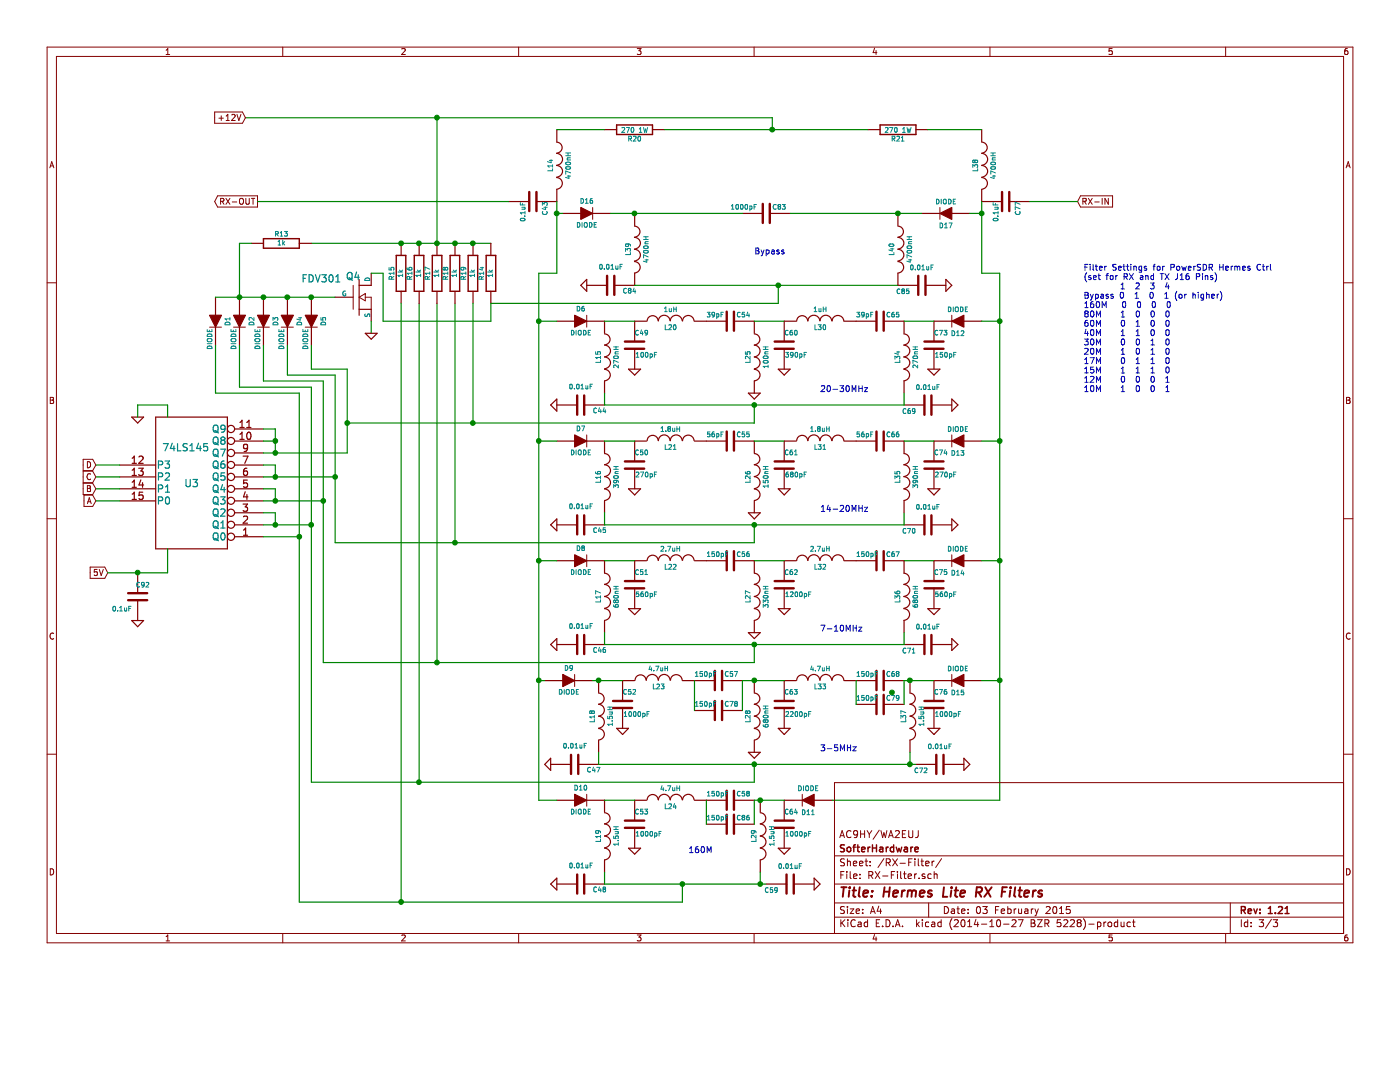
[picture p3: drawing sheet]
EESchema Schematic File Version 2
LIBS:power
LIBS:device
LIBS:transistors
LIBS:conn
LIBS:linear
LIBS:regul
LIBS:74xx
LIBS:cmos4000
LIBS:adc-dac
LIBS:memory
LIBS:xilinx
LIBS:special
LIBS:microcontrollers
LIBS:dsp
LIBS:microchip
LIBS:analog_switches
LIBS:motorola
LIBS:texas
LIBS:intel
LIBS:audio
LIBS:interface
LIBS:digital-audio
LIBS:philips
LIBS:display
LIBS:cypress
LIBS:siliconi
LIBS:opto
LIBS:atmel
LIBS:contrib
LIBS:valves
LIBS:hermeslite
LIBS:new-10W-pa-cache
EELAYER 25 0
EELAYER END
$Descr A4 11693 8268
encoding utf-8
Sheet 3 3
Title "Hermes Lite RX Filters"
Date "03 February 2015"
Rev "1.21"
Comp "SofterHardware"
Comment1 "AC9HY/WA2EUJ"
Comment2 ""
Comment3 ""
Comment4 ""
$EndDescr
Text GLabel 9000 1300 2    50   Input ~ 0
RX-IN
Text GLabel 2150 1300 0    50   Output ~ 0
RX-OUT
$Comp
L C C43
U 1 1
P 4450 1300
F 0 "C43" H 4450 1400 40  0000 L CNN
F 1 "0.1uF" H 4456 1215 40  0000 L CNN
F 2 "HERMESLITE:C_0805" H 4488 1150 30  0001 C CNN
F 3 "" H 4450 1300 60  0000 C CNN
	1    4450 1300
	0    1    1    0   
$EndComp
$Comp
L C C77
U 1 1
P 8400 1300
F 0 "C77" H 8400 1400 40  0000 L CNN
F 1 "0.1uF" H 8406 1215 40  0000 L CNN
F 2 "HERMESLITE:C_0805" H 8438 1150 30  0001 C CNN
F 3 "" H 8400 1300 60  0000 C CNN
	1    8400 1300
	0    1    1    0   
$EndComp
Wire Wire Line
	2150 1300 4250 1300
$Comp
L INDUCTOR L14
U 1 1
P 4650 1000
F 0 "L14" V 4600 1000 40  0000 C CNN
F 1 "4700nH" V 4750 1000 40  0000 C CNN
F 2 "HERMESLITE:Choke_SMD_1206_Standard" H 4650 1000 60  0001 C CNN
F 3 "" H 4650 1000 60  0000 C CNN
	1    4650 1000
	1    0    0    -1  
$EndComp
$Comp
L INDUCTOR L38
U 1 1
P 8200 1000
F 0 "L38" V 8150 1000 40  0000 C CNN
F 1 "4700nH" V 8300 1000 40  0000 C CNN
F 2 "HERMESLITE:Choke_SMD_1206_Standard" H 8200 1000 60  0001 C CNN
F 3 "" H 8200 1000 60  0000 C CNN
	1    8200 1000
	1    0    0    -1  
$EndComp
$Comp
L R R20
U 1 1
P 5300 700
F 0 "R20" V 5380 700 40  0000 C CNN
F 1 "270 1W" V 5307 701 40  0000 C CNN
F 2 "Resistors_ThroughHole:Resistor_Vertical_RM5mm" V 5230 700 30  0001 C CNN
F 3 "" H 5300 700 30  0000 C CNN
	1    5300 700 
	0    1    1    0   
$EndComp
$Comp
L R R21
U 1 1
P 7500 700
F 0 "R21" V 7580 700 40  0000 C CNN
F 1 "270 1W" V 7507 701 40  0000 C CNN
F 2 "Resistors_ThroughHole:Resistor_Vertical_RM5mm" V 7430 700 30  0001 C CNN
F 3 "" H 7500 700 30  0000 C CNN
	1    7500 700 
	0    1    1    0   
$EndComp
Wire Wire Line
	7750 700  8200 700 
Wire Wire Line
	5550 700  7250 700 
Wire Wire Line
	4650 700  5050 700 
Wire Wire Line
	6450 600  6450 700 
Wire Wire Line
	2050 600  6450 600 
Connection ~ 6450 700 
Text GLabel 2050 600  0    50   Input ~ 0
+12V
Wire Wire Line
	8600 1300 9000 1300
$Comp
L C C49
U 1 1
P 5300 2500
F 0 "C49" H 5300 2600 40  0000 L CNN
F 1 "100pF" H 5306 2415 40  0000 L CNN
F 2 "HERMESLITE:C_0805" H 5338 2350 30  0001 C CNN
F 3 "" H 5300 2500 60  0000 C CNN
	1    5300 2500
	1    0    0    -1  
$EndComp
$Comp
L C C54
U 1 1
P 6100 2300
F 0 "C54" V 6050 2350 40  0000 L CNN
F 1 "39pF" V 6050 2100 40  0000 L CNN
F 2 "HERMESLITE:C_0805" H 6138 2150 30  0001 C CNN
F 3 "" H 6100 2300 60  0000 C CNN
	1    6100 2300
	0    1    1    0   
$EndComp
$Comp
L C C60
U 1 1
P 6550 2500
F 0 "C60" H 6550 2600 40  0000 L CNN
F 1 "390pF" H 6556 2415 40  0000 L CNN
F 2 "HERMESLITE:C_0805" H 6588 2350 30  0001 C CNN
F 3 "" H 6550 2500 60  0000 C CNN
	1    6550 2500
	1    0    0    -1  
$EndComp
$Comp
L C C65
U 1 1
P 7350 2300
F 0 "C65" V 7300 2350 40  0000 L CNN
F 1 "39pF" V 7300 2100 40  0000 L CNN
F 2 "HERMESLITE:C_0805" H 7388 2150 30  0001 C CNN
F 3 "" H 7350 2300 60  0000 C CNN
	1    7350 2300
	0    1    1    0   
$EndComp
$Comp
L C C73
U 1 1
P 7800 2500
F 0 "C73" H 7800 2600 40  0000 L CNN
F 1 "150pF" H 7806 2415 40  0000 L CNN
F 2 "HERMESLITE:C_0805" H 7838 2350 30  0001 C CNN
F 3 "" H 7800 2500 60  0000 C CNN
	1    7800 2500
	1    0    0    -1  
$EndComp
$Comp
L INDUCTOR L15
U 1 1
P 5050 2600
F 0 "L15" V 5000 2600 40  0000 C CNN
F 1 "270nH" V 5150 2600 40  0000 C CNN
F 2 "HERMESLITE:Choke_SMD_1206_Standard" H 5050 2600 60  0001 C CNN
F 3 "" H 5050 2600 60  0000 C CNN
	1    5050 2600
	1    0    0    -1  
$EndComp
$Comp
L INDUCTOR L25
U 1 1
P 6300 2600
F 0 "L25" V 6250 2600 40  0000 C CNN
F 1 "100nH" V 6400 2600 40  0000 C CNN
F 2 "HERMESLITE:Choke_SMD_1206_Standard" H 6300 2600 60  0001 C CNN
F 3 "" H 6300 2600 60  0000 C CNN
	1    6300 2600
	1    0    0    -1  
$EndComp
$Comp
L INDUCTOR L20
U 1 1
P 5600 2300
F 0 "L20" V 5550 2300 40  0000 C CNN
F 1 "1uH" V 5700 2300 40  0000 C CNN
F 2 "HERMESLITE:Choke_SMD_1206_Standard" H 5600 2300 60  0001 C CNN
F 3 "" H 5600 2300 60  0000 C CNN
	1    5600 2300
	0    -1   -1   0   
$EndComp
$Comp
L INDUCTOR L30
U 1 1
P 6850 2300
F 0 "L30" V 6800 2300 40  0000 C CNN
F 1 "1uH" V 6950 2300 40  0000 C CNN
F 2 "HERMESLITE:Choke_SMD_1206_Standard" H 6850 2300 60  0001 C CNN
F 3 "" H 6850 2300 60  0000 C CNN
	1    6850 2300
	0    -1   -1   0   
$EndComp
$Comp
L INDUCTOR L34
U 1 1
P 7550 2600
F 0 "L34" V 7500 2600 40  0000 C CNN
F 1 "270nH" V 7650 2600 40  0000 C CNN
F 2 "HERMESLITE:Choke_SMD_1206_Standard" H 7550 2600 60  0001 C CNN
F 3 "" H 7550 2600 60  0000 C CNN
	1    7550 2600
	1    0    0    -1  
$EndComp
$Comp
L DIODE D6
U 1 1
P 4850 2300
F 0 "D6" H 4850 2400 40  0000 C CNN
F 1 "DIODE" H 4850 2200 40  0000 C CNN
F 2 "Diodes_SMD:Diode-SMA_Standard" H 4850 2300 60  0001 C CNN
F 3 "" H 4850 2300 60  0000 C CNN
	1    4850 2300
	1    0    0    -1  
$EndComp
$Comp
L DIODE D12
U 1 1
P 8000 2300
F 0 "D12" H 8000 2400 40  0000 C CNN
F 1 "DIODE" H 8000 2200 40  0000 C CNN
F 2 "Diodes_SMD:Diode-SMA_Standard" H 8000 2300 60  0001 C CNN
F 3 "" H 8000 2300 60  0000 C CNN
	1    8000 2300
	-1   0    0    1   
$EndComp
$Comp
L GND #PWR048
U 1 1
P 7800 2700
F 0 "#PWR048" H 7800 2700 30  0001 C CNN
F 1 "GND" H 7800 2630 30  0001 C CNN
F 2 "" H 7800 2700 50  0000 C CNN
F 3 "" H 7800 2700 50  0000 C CNN
	1    7800 2700
	1    0    0    -1  
$EndComp
$Comp
L GND #PWR049
U 1 1
P 6550 2700
F 0 "#PWR049" H 6550 2700 30  0001 C CNN
F 1 "GND" H 6550 2630 30  0001 C CNN
F 2 "" H 6550 2700 50  0000 C CNN
F 3 "" H 6550 2700 50  0000 C CNN
	1    6550 2700
	1    0    0    -1  
$EndComp
$Comp
L GND #PWR050
U 1 1
P 6300 2900
F 0 "#PWR050" H 6300 2900 30  0001 C CNN
F 1 "GND" H 6300 2830 30  0001 C CNN
F 2 "" H 6300 2900 50  0000 C CNN
F 3 "" H 6300 2900 50  0000 C CNN
	1    6300 2900
	1    0    0    -1  
$EndComp
$Comp
L GND #PWR051
U 1 1
P 5300 2700
F 0 "#PWR051" H 5300 2700 30  0001 C CNN
F 1 "GND" H 5300 2630 30  0001 C CNN
F 2 "" H 5300 2700 50  0000 C CNN
F 3 "" H 5300 2700 50  0000 C CNN
	1    5300 2700
	1    0    0    -1  
$EndComp
Wire Wire Line
	6300 2300 6550 2300
$Comp
L C C44
U 1 1
P 4850 3000
F 0 "C44" V 4900 3100 40  0000 L CNN
F 1 "0.01uF" V 4700 2900 40  0000 L CNN
F 2 "HERMESLITE:C_0805" H 4888 2850 30  0001 C CNN
F 3 "" H 4850 3000 60  0000 C CNN
	1    4850 3000
	0    1    1    0   
$EndComp
$Comp
L C C69
U 1 1
P 7750 3000
F 0 "C69" V 7700 3100 40  0000 L CNN
F 1 "0.01uF" V 7900 2900 40  0000 L CNN
F 2 "HERMESLITE:C_0805" H 7788 2850 30  0001 C CNN
F 3 "" H 7750 3000 60  0000 C CNN
	1    7750 3000
	0    -1   -1   0   
$EndComp
$Comp
L GND #PWR052
U 1 1
P 4650 3000
F 0 "#PWR052" H 4650 3000 30  0001 C CNN
F 1 "GND" H 4650 2930 30  0001 C CNN
F 2 "" H 4650 3000 50  0000 C CNN
F 3 "" H 4650 3000 50  0000 C CNN
	1    4650 3000
	0    1    1    0   
$EndComp
$Comp
L GND #PWR053
U 1 1
P 7950 3000
F 0 "#PWR053" H 7950 3000 30  0001 C CNN
F 1 "GND" H 7950 2930 30  0001 C CNN
F 2 "" H 7950 3000 50  0000 C CNN
F 3 "" H 7950 3000 50  0000 C CNN
	1    7950 3000
	0    -1   -1   0   
$EndComp
Text Notes 6850 2900 0    50   ~ 0
20-30MHz
Wire Wire Line
	7550 3000 7550 2900
Wire Wire Line
	5050 3000 7550 3000
Wire Wire Line
	5050 3000 5050 2900
Wire Wire Line
	5050 2300 5300 2300
Wire Wire Line
	7550 2300 7800 2300
$Comp
L C C51
U 1 1
P 5300 4500
F 0 "C51" H 5300 4600 40  0000 L CNN
F 1 "560pF" H 5306 4415 40  0000 L CNN
F 2 "HERMESLITE:C_0805" H 5338 4350 30  0001 C CNN
F 3 "" H 5300 4500 60  0000 C CNN
	1    5300 4500
	1    0    0    -1  
$EndComp
$Comp
L C C56
U 1 1
P 6100 4300
F 0 "C56" V 6050 4350 40  0000 L CNN
F 1 "150pF" V 6050 4100 40  0000 L CNN
F 2 "HERMESLITE:C_0805" H 6138 4150 30  0001 C CNN
F 3 "" H 6100 4300 60  0000 C CNN
	1    6100 4300
	0    1    1    0   
$EndComp
$Comp
L C C62
U 1 1
P 6550 4500
F 0 "C62" H 6550 4600 40  0000 L CNN
F 1 "1200pF" H 6556 4415 40  0000 L CNN
F 2 "HERMESLITE:C_0805" H 6588 4350 30  0001 C CNN
F 3 "" H 6550 4500 60  0000 C CNN
	1    6550 4500
	1    0    0    -1  
$EndComp
$Comp
L C C67
U 1 1
P 7350 4300
F 0 "C67" V 7300 4350 40  0000 L CNN
F 1 "150pF" V 7300 4100 40  0000 L CNN
F 2 "HERMESLITE:C_0805" H 7388 4150 30  0001 C CNN
F 3 "" H 7350 4300 60  0000 C CNN
	1    7350 4300
	0    1    1    0   
$EndComp
$Comp
L C C75
U 1 1
P 7800 4500
F 0 "C75" H 7800 4600 40  0000 L CNN
F 1 "560pF" H 7806 4415 40  0000 L CNN
F 2 "HERMESLITE:C_0805" H 7838 4350 30  0001 C CNN
F 3 "" H 7800 4500 60  0000 C CNN
	1    7800 4500
	1    0    0    -1  
$EndComp
$Comp
L INDUCTOR L17
U 1 1
P 5050 4600
F 0 "L17" V 5000 4600 40  0000 C CNN
F 1 "680nH" V 5150 4600 40  0000 C CNN
F 2 "HERMESLITE:Choke_SMD_1206_Standard" H 5050 4600 60  0001 C CNN
F 3 "" H 5050 4600 60  0000 C CNN
	1    5050 4600
	1    0    0    -1  
$EndComp
$Comp
L INDUCTOR L27
U 1 1
P 6300 4600
F 0 "L27" V 6250 4600 40  0000 C CNN
F 1 "330nH" V 6400 4600 40  0000 C CNN
F 2 "HERMESLITE:Choke_SMD_1206_Standard" H 6300 4600 60  0001 C CNN
F 3 "" H 6300 4600 60  0000 C CNN
	1    6300 4600
	1    0    0    -1  
$EndComp
$Comp
L INDUCTOR L22
U 1 1
P 5600 4300
F 0 "L22" V 5550 4300 40  0000 C CNN
F 1 "2.7uH" V 5700 4300 40  0000 C CNN
F 2 "HERMESLITE:Choke_SMD_1206_Standard" H 5600 4300 60  0001 C CNN
F 3 "" H 5600 4300 60  0000 C CNN
	1    5600 4300
	0    -1   -1   0   
$EndComp
$Comp
L INDUCTOR L32
U 1 1
P 6850 4300
F 0 "L32" V 6800 4300 40  0000 C CNN
F 1 "2.7uH" V 6950 4300 40  0000 C CNN
F 2 "HERMESLITE:Choke_SMD_1206_Standard" H 6850 4300 60  0001 C CNN
F 3 "" H 6850 4300 60  0000 C CNN
	1    6850 4300
	0    -1   -1   0   
$EndComp
$Comp
L INDUCTOR L36
U 1 1
P 7550 4600
F 0 "L36" V 7500 4600 40  0000 C CNN
F 1 "680nH" V 7650 4600 40  0000 C CNN
F 2 "HERMESLITE:Choke_SMD_1206_Standard" H 7550 4600 60  0001 C CNN
F 3 "" H 7550 4600 60  0000 C CNN
	1    7550 4600
	1    0    0    -1  
$EndComp
$Comp
L DIODE D8
U 1 1
P 4850 4300
F 0 "D8" H 4850 4400 40  0000 C CNN
F 1 "DIODE" H 4850 4200 40  0000 C CNN
F 2 "Diodes_SMD:Diode-SMA_Standard" H 4850 4300 60  0001 C CNN
F 3 "" H 4850 4300 60  0000 C CNN
	1    4850 4300
	1    0    0    -1  
$EndComp
$Comp
L DIODE D14
U 1 1
P 8000 4300
F 0 "D14" H 8000 4400 40  0000 C CNN
F 1 "DIODE" H 8000 4200 40  0000 C CNN
F 2 "Diodes_SMD:Diode-SMA_Standard" H 8000 4300 60  0001 C CNN
F 3 "" H 8000 4300 60  0000 C CNN
	1    8000 4300
	-1   0    0    1   
$EndComp
$Comp
L GND #PWR054
U 1 1
P 7800 4700
F 0 "#PWR054" H 7800 4700 30  0001 C CNN
F 1 "GND" H 7800 4630 30  0001 C CNN
F 2 "" H 7800 4700 50  0000 C CNN
F 3 "" H 7800 4700 50  0000 C CNN
	1    7800 4700
	1    0    0    -1  
$EndComp
$Comp
L GND #PWR055
U 1 1
P 6550 4700
F 0 "#PWR055" H 6550 4700 30  0001 C CNN
F 1 "GND" H 6550 4630 30  0001 C CNN
F 2 "" H 6550 4700 50  0000 C CNN
F 3 "" H 6550 4700 50  0000 C CNN
	1    6550 4700
	1    0    0    -1  
$EndComp
$Comp
L GND #PWR056
U 1 1
P 6300 4900
F 0 "#PWR056" H 6300 4900 30  0001 C CNN
F 1 "GND" H 6300 4830 30  0001 C CNN
F 2 "" H 6300 4900 50  0000 C CNN
F 3 "" H 6300 4900 50  0000 C CNN
	1    6300 4900
	1    0    0    -1  
$EndComp
$Comp
L GND #PWR057
U 1 1
P 5300 4700
F 0 "#PWR057" H 5300 4700 30  0001 C CNN
F 1 "GND" H 5300 4630 30  0001 C CNN
F 2 "" H 5300 4700 50  0000 C CNN
F 3 "" H 5300 4700 50  0000 C CNN
	1    5300 4700
	1    0    0    -1  
$EndComp
Wire Wire Line
	6300 4300 6550 4300
$Comp
L C C46
U 1 1
P 4850 5000
F 0 "C46" V 4900 5100 40  0000 L CNN
F 1 "0.01uF" V 4700 4900 40  0000 L CNN
F 2 "HERMESLITE:C_0805" H 4888 4850 30  0001 C CNN
F 3 "" H 4850 5000 60  0000 C CNN
	1    4850 5000
	0    1    1    0   
$EndComp
$Comp
L C C71
U 1 1
P 7750 5000
F 0 "C71" V 7700 5100 40  0000 L CNN
F 1 "0.01uF" V 7900 4900 40  0000 L CNN
F 2 "HERMESLITE:C_0805" H 7788 4850 30  0001 C CNN
F 3 "" H 7750 5000 60  0000 C CNN
	1    7750 5000
	0    -1   -1   0   
$EndComp
$Comp
L GND #PWR058
U 1 1
P 4650 5000
F 0 "#PWR058" H 4650 5000 30  0001 C CNN
F 1 "GND" H 4650 4930 30  0001 C CNN
F 2 "" H 4650 5000 50  0000 C CNN
F 3 "" H 4650 5000 50  0000 C CNN
	1    4650 5000
	0    1    1    0   
$EndComp
$Comp
L GND #PWR059
U 1 1
P 7950 5000
F 0 "#PWR059" H 7950 5000 30  0001 C CNN
F 1 "GND" H 7950 4930 30  0001 C CNN
F 2 "" H 7950 5000 50  0000 C CNN
F 3 "" H 7950 5000 50  0000 C CNN
	1    7950 5000
	0    -1   -1   0   
$EndComp
Text Notes 6850 4900 0    50   ~ 0
7-10MHz
Wire Wire Line
	7550 5000 7550 4900
Wire Wire Line
	5050 5000 7550 5000
Wire Wire Line
	5050 5000 5050 4900
Wire Wire Line
	5050 4300 5300 4300
Wire Wire Line
	7550 4300 7800 4300
$Comp
L C C50
U 1 1
P 5300 3500
F 0 "C50" H 5300 3600 40  0000 L CNN
F 1 "270pF" H 5306 3415 40  0000 L CNN
F 2 "HERMESLITE:C_0805" H 5338 3350 30  0001 C CNN
F 3 "" H 5300 3500 60  0000 C CNN
	1    5300 3500
	1    0    0    -1  
$EndComp
$Comp
L C C55
U 1 1
P 6100 3300
F 0 "C55" V 6050 3350 40  0000 L CNN
F 1 "56pF" V 6050 3100 40  0000 L CNN
F 2 "HERMESLITE:C_0805" H 6138 3150 30  0001 C CNN
F 3 "" H 6100 3300 60  0000 C CNN
	1    6100 3300
	0    1    1    0   
$EndComp
$Comp
L C C61
U 1 1
P 6550 3500
F 0 "C61" H 6550 3600 40  0000 L CNN
F 1 "680pF" H 6556 3415 40  0000 L CNN
F 2 "HERMESLITE:C_0805" H 6588 3350 30  0001 C CNN
F 3 "" H 6550 3500 60  0000 C CNN
	1    6550 3500
	1    0    0    -1  
$EndComp
$Comp
L C C66
U 1 1
P 7350 3300
F 0 "C66" V 7300 3350 40  0000 L CNN
F 1 "56pF" V 7300 3100 40  0000 L CNN
F 2 "HERMESLITE:C_0805" H 7388 3150 30  0001 C CNN
F 3 "" H 7350 3300 60  0000 C CNN
	1    7350 3300
	0    1    1    0   
$EndComp
$Comp
L C C74
U 1 1
P 7800 3500
F 0 "C74" H 7800 3600 40  0000 L CNN
F 1 "270pF" H 7806 3415 40  0000 L CNN
F 2 "HERMESLITE:C_0805" H 7838 3350 30  0001 C CNN
F 3 "" H 7800 3500 60  0000 C CNN
	1    7800 3500
	1    0    0    -1  
$EndComp
$Comp
L INDUCTOR L16
U 1 1
P 5050 3600
F 0 "L16" V 5000 3600 40  0000 C CNN
F 1 "390nH" V 5150 3600 40  0000 C CNN
F 2 "HERMESLITE:Choke_SMD_1206_Standard" H 5050 3600 60  0001 C CNN
F 3 "" H 5050 3600 60  0000 C CNN
	1    5050 3600
	1    0    0    -1  
$EndComp
$Comp
L INDUCTOR L26
U 1 1
P 6300 3600
F 0 "L26" V 6250 3600 40  0000 C CNN
F 1 "150nH" V 6400 3600 40  0000 C CNN
F 2 "HERMESLITE:Choke_SMD_1206_Standard" H 6300 3600 60  0001 C CNN
F 3 "" H 6300 3600 60  0000 C CNN
	1    6300 3600
	1    0    0    -1  
$EndComp
$Comp
L INDUCTOR L21
U 1 1
P 5600 3300
F 0 "L21" V 5550 3300 40  0000 C CNN
F 1 "1.8uH" V 5700 3300 40  0000 C CNN
F 2 "HERMESLITE:Choke_SMD_1206_Standard" H 5600 3300 60  0001 C CNN
F 3 "" H 5600 3300 60  0000 C CNN
	1    5600 3300
	0    -1   -1   0   
$EndComp
$Comp
L INDUCTOR L31
U 1 1
P 6850 3300
F 0 "L31" V 6800 3300 40  0000 C CNN
F 1 "1.8uH" V 6950 3300 40  0000 C CNN
F 2 "HERMESLITE:Choke_SMD_1206_Standard" H 6850 3300 60  0001 C CNN
F 3 "" H 6850 3300 60  0000 C CNN
	1    6850 3300
	0    -1   -1   0   
$EndComp
$Comp
L INDUCTOR L35
U 1 1
P 7550 3600
F 0 "L35" V 7500 3600 40  0000 C CNN
F 1 "390nH" V 7650 3600 40  0000 C CNN
F 2 "HERMESLITE:Choke_SMD_1206_Standard" H 7550 3600 60  0001 C CNN
F 3 "" H 7550 3600 60  0000 C CNN
	1    7550 3600
	1    0    0    -1  
$EndComp
$Comp
L DIODE D7
U 1 1
P 4850 3300
F 0 "D7" H 4850 3400 40  0000 C CNN
F 1 "DIODE" H 4850 3200 40  0000 C CNN
F 2 "Diodes_SMD:Diode-SMA_Standard" H 4850 3300 60  0001 C CNN
F 3 "" H 4850 3300 60  0000 C CNN
	1    4850 3300
	1    0    0    -1  
$EndComp
$Comp
L DIODE D13
U 1 1
P 8000 3300
F 0 "D13" H 8000 3400 40  0000 C CNN
F 1 "DIODE" H 8000 3200 40  0000 C CNN
F 2 "Diodes_SMD:Diode-SMA_Standard" H 8000 3300 60  0001 C CNN
F 3 "" H 8000 3300 60  0000 C CNN
	1    8000 3300
	-1   0    0    1   
$EndComp
$Comp
L GND #PWR060
U 1 1
P 7800 3700
F 0 "#PWR060" H 7800 3700 30  0001 C CNN
F 1 "GND" H 7800 3630 30  0001 C CNN
F 2 "" H 7800 3700 50  0000 C CNN
F 3 "" H 7800 3700 50  0000 C CNN
	1    7800 3700
	1    0    0    -1  
$EndComp
$Comp
L GND #PWR061
U 1 1
P 6550 3700
F 0 "#PWR061" H 6550 3700 30  0001 C CNN
F 1 "GND" H 6550 3630 30  0001 C CNN
F 2 "" H 6550 3700 50  0000 C CNN
F 3 "" H 6550 3700 50  0000 C CNN
	1    6550 3700
	1    0    0    -1  
$EndComp
$Comp
L GND #PWR062
U 1 1
P 6300 3900
F 0 "#PWR062" H 6300 3900 30  0001 C CNN
F 1 "GND" H 6300 3830 30  0001 C CNN
F 2 "" H 6300 3900 50  0000 C CNN
F 3 "" H 6300 3900 50  0000 C CNN
	1    6300 3900
	1    0    0    -1  
$EndComp
$Comp
L GND #PWR063
U 1 1
P 5300 3700
F 0 "#PWR063" H 5300 3700 30  0001 C CNN
F 1 "GND" H 5300 3630 30  0001 C CNN
F 2 "" H 5300 3700 50  0000 C CNN
F 3 "" H 5300 3700 50  0000 C CNN
	1    5300 3700
	1    0    0    -1  
$EndComp
Wire Wire Line
	6300 3300 6550 3300
$Comp
L C C45
U 1 1
P 4850 4000
F 0 "C45" V 4900 4100 40  0000 L CNN
F 1 "0.01uF" V 4700 3900 40  0000 L CNN
F 2 "HERMESLITE:C_0805" H 4888 3850 30  0001 C CNN
F 3 "" H 4850 4000 60  0000 C CNN
	1    4850 4000
	0    1    1    0   
$EndComp
$Comp
L C C70
U 1 1
P 7750 4000
F 0 "C70" V 7700 4100 40  0000 L CNN
F 1 "0.01uF" V 7900 3900 40  0000 L CNN
F 2 "HERMESLITE:C_0805" H 7788 3850 30  0001 C CNN
F 3 "" H 7750 4000 60  0000 C CNN
	1    7750 4000
	0    -1   -1   0   
$EndComp
$Comp
L GND #PWR064
U 1 1
P 4650 4000
F 0 "#PWR064" H 4650 4000 30  0001 C CNN
F 1 "GND" H 4650 3930 30  0001 C CNN
F 2 "" H 4650 4000 50  0000 C CNN
F 3 "" H 4650 4000 50  0000 C CNN
	1    4650 4000
	0    1    1    0   
$EndComp
$Comp
L GND #PWR065
U 1 1
P 7950 4000
F 0 "#PWR065" H 7950 4000 30  0001 C CNN
F 1 "GND" H 7950 3930 30  0001 C CNN
F 2 "" H 7950 4000 50  0000 C CNN
F 3 "" H 7950 4000 50  0000 C CNN
	1    7950 4000
	0    -1   -1   0   
$EndComp
Text Notes 6850 3900 0    50   ~ 0
14-20MHz
Wire Wire Line
	7550 4000 7550 3900
Wire Wire Line
	5050 4000 7550 4000
Wire Wire Line
	5050 4000 5050 3900
Wire Wire Line
	5050 3300 5300 3300
Wire Wire Line
	7550 3300 7800 3300
$Comp
L C C52
U 1 1
P 5200 5500
F 0 "C52" H 5200 5600 40  0000 L CNN
F 1 "1000pF" H 5206 5415 40  0000 L CNN
F 2 "HERMESLITE:C_0805" H 5238 5350 30  0001 C CNN
F 3 "" H 5200 5500 60  0000 C CNN
	1    5200 5500
	1    0    0    -1  
$EndComp
$Comp
L C C57
U 1 1
P 6000 5300
F 0 "C57" V 5950 5350 40  0000 L CNN
F 1 "150pF" V 5950 5100 40  0000 L CNN
F 2 "HERMESLITE:C_0805" H 6038 5150 30  0001 C CNN
F 3 "" H 6000 5300 60  0000 C CNN
	1    6000 5300
	0    1    1    0   
$EndComp
$Comp
L C C63
U 1 1
P 6550 5500
F 0 "C63" H 6550 5600 40  0000 L CNN
F 1 "2200pF" H 6556 5415 40  0000 L CNN
F 2 "HERMESLITE:C_0805" H 6588 5350 30  0001 C CNN
F 3 "" H 6550 5500 60  0000 C CNN
	1    6550 5500
	1    0    0    -1  
$EndComp
$Comp
L C C68
U 1 1
P 7350 5300
F 0 "C68" V 7300 5350 40  0000 L CNN
F 1 "150pF" V 7300 5100 40  0000 L CNN
F 2 "HERMESLITE:C_0805" H 7388 5150 30  0001 C CNN
F 3 "" H 7350 5300 60  0000 C CNN
	1    7350 5300
	0    1    1    0   
$EndComp
$Comp
L C C76
U 1 1
P 7800 5500
F 0 "C76" H 7800 5600 40  0000 L CNN
F 1 "1000pF" H 7806 5415 40  0000 L CNN
F 2 "HERMESLITE:C_0805" H 7838 5350 30  0001 C CNN
F 3 "" H 7800 5500 60  0000 C CNN
	1    7800 5500
	1    0    0    -1  
$EndComp
$Comp
L INDUCTOR L18
U 1 1
P 5000 5600
F 0 "L18" V 4950 5600 40  0000 C CNN
F 1 "1.5uH" V 5100 5600 40  0000 C CNN
F 2 "HERMESLITE:Choke_SMD_1206_Standard" H 5000 5600 60  0001 C CNN
F 3 "" H 5000 5600 60  0000 C CNN
	1    5000 5600
	1    0    0    -1  
$EndComp
$Comp
L INDUCTOR L28
U 1 1
P 6300 5600
F 0 "L28" V 6250 5600 40  0000 C CNN
F 1 "680nH" V 6400 5600 40  0000 C CNN
F 2 "HERMESLITE:Choke_SMD_1206_Standard" H 6300 5600 60  0001 C CNN
F 3 "" H 6300 5600 60  0000 C CNN
	1    6300 5600
	1    0    0    -1  
$EndComp
$Comp
L INDUCTOR L33
U 1 1
P 6850 5300
F 0 "L33" V 6800 5300 40  0000 C CNN
F 1 "4.7uH" V 6950 5300 40  0000 C CNN
F 2 "HERMESLITE:Choke_SMD_1206_Standard" H 6850 5300 60  0001 C CNN
F 3 "" H 6850 5300 60  0000 C CNN
	1    6850 5300
	0    -1   -1   0   
$EndComp
$Comp
L INDUCTOR L37
U 1 1
P 7600 5600
F 0 "L37" V 7550 5600 40  0000 C CNN
F 1 "1.5uH" V 7700 5600 40  0000 C CNN
F 2 "HERMESLITE:Choke_SMD_1206_Standard" H 7600 5600 60  0001 C CNN
F 3 "" H 7600 5600 60  0000 C CNN
	1    7600 5600
	1    0    0    -1  
$EndComp
$Comp
L DIODE D9
U 1 1
P 4750 5300
F 0 "D9" H 4750 5400 40  0000 C CNN
F 1 "DIODE" H 4750 5200 40  0000 C CNN
F 2 "Diodes_SMD:Diode-SMA_Standard" H 4750 5300 60  0001 C CNN
F 3 "" H 4750 5300 60  0000 C CNN
	1    4750 5300
	1    0    0    -1  
$EndComp
$Comp
L DIODE D15
U 1 1
P 8000 5300
F 0 "D15" H 8000 5400 40  0000 C CNN
F 1 "DIODE" H 8000 5200 40  0000 C CNN
F 2 "Diodes_SMD:Diode-SMA_Standard" H 8000 5300 60  0001 C CNN
F 3 "" H 8000 5300 60  0000 C CNN
	1    8000 5300
	-1   0    0    1   
$EndComp
$Comp
L GND #PWR066
U 1 1
P 7800 5700
F 0 "#PWR066" H 7800 5700 30  0001 C CNN
F 1 "GND" H 7800 5630 30  0001 C CNN
F 2 "" H 7800 5700 50  0000 C CNN
F 3 "" H 7800 5700 50  0000 C CNN
	1    7800 5700
	1    0    0    -1  
$EndComp
$Comp
L GND #PWR067
U 1 1
P 6550 5700
F 0 "#PWR067" H 6550 5700 30  0001 C CNN
F 1 "GND" H 6550 5630 30  0001 C CNN
F 2 "" H 6550 5700 50  0000 C CNN
F 3 "" H 6550 5700 50  0000 C CNN
	1    6550 5700
	1    0    0    -1  
$EndComp
$Comp
L GND #PWR068
U 1 1
P 6300 5900
F 0 "#PWR068" H 6300 5900 30  0001 C CNN
F 1 "GND" H 6300 5830 30  0001 C CNN
F 2 "" H 6300 5900 50  0000 C CNN
F 3 "" H 6300 5900 50  0000 C CNN
	1    6300 5900
	1    0    0    -1  
$EndComp
$Comp
L GND #PWR069
U 1 1
P 5200 5700
F 0 "#PWR069" H 5200 5700 30  0001 C CNN
F 1 "GND" H 5200 5630 30  0001 C CNN
F 2 "" H 5200 5700 50  0000 C CNN
F 3 "" H 5200 5700 50  0000 C CNN
	1    5200 5700
	1    0    0    -1  
$EndComp
Wire Wire Line
	6200 5300 6550 5300
$Comp
L C C47
U 1 1
P 4800 6000
F 0 "C47" V 4850 6100 40  0000 L CNN
F 1 "0.01uF" V 4650 5900 40  0000 L CNN
F 2 "HERMESLITE:C_0805" H 4838 5850 30  0001 C CNN
F 3 "" H 4800 6000 60  0000 C CNN
	1    4800 6000
	0    1    1    0   
$EndComp
$Comp
L C C72
U 1 1
P 7850 6000
F 0 "C72" V 7800 6100 40  0000 L CNN
F 1 "0.01uF" V 8000 5900 40  0000 L CNN
F 2 "HERMESLITE:C_0805" H 7888 5850 30  0001 C CNN
F 3 "" H 7850 6000 60  0000 C CNN
	1    7850 6000
	0    -1   -1   0   
$EndComp
$Comp
L GND #PWR070
U 1 1
P 4600 6000
F 0 "#PWR070" H 4600 6000 30  0001 C CNN
F 1 "GND" H 4600 5930 30  0001 C CNN
F 2 "" H 4600 6000 50  0000 C CNN
F 3 "" H 4600 6000 50  0000 C CNN
	1    4600 6000
	0    1    1    0   
$EndComp
$Comp
L GND #PWR071
U 1 1
P 8050 6000
F 0 "#PWR071" H 8050 6000 30  0001 C CNN
F 1 "GND" H 8050 5930 30  0001 C CNN
F 2 "" H 8050 6000 50  0000 C CNN
F 3 "" H 8050 6000 50  0000 C CNN
	1    8050 6000
	0    -1   -1   0   
$EndComp
Text Notes 6850 5900 0    50   ~ 0
3-5MHz
Wire Wire Line
	5000 6000 7650 6000
Wire Wire Line
	7550 5300 7800 5300
$Comp
L C C53
U 1 1
P 5300 6500
F 0 "C53" H 5300 6600 40  0000 L CNN
F 1 "1000pF" H 5306 6415 40  0000 L CNN
F 2 "HERMESLITE:C_0805" H 5338 6350 30  0001 C CNN
F 3 "" H 5300 6500 60  0000 C CNN
	1    5300 6500
	1    0    0    -1  
$EndComp
$Comp
L C C58
U 1 1
P 6100 6300
F 0 "C58" V 6050 6350 40  0000 L CNN
F 1 "150pF" V 6050 6100 40  0000 L CNN
F 2 "HERMESLITE:C_0805" H 6138 6150 30  0001 C CNN
F 3 "" H 6100 6300 60  0000 C CNN
	1    6100 6300
	0    1    1    0   
$EndComp
$Comp
L C C64
U 1 1
P 6550 6500
F 0 "C64" H 6550 6600 40  0000 L CNN
F 1 "1000pF" H 6556 6415 40  0000 L CNN
F 2 "HERMESLITE:C_0805" H 6588 6350 30  0001 C CNN
F 3 "" H 6550 6500 60  0000 C CNN
	1    6550 6500
	1    0    0    -1  
$EndComp
$Comp
L INDUCTOR L19
U 1 1
P 5050 6600
F 0 "L19" V 5000 6600 40  0000 C CNN
F 1 "1.5uH" V 5150 6600 40  0000 C CNN
F 2 "HERMESLITE:Choke_SMD_1206_Standard" H 5050 6600 60  0001 C CNN
F 3 "" H 5050 6600 60  0000 C CNN
	1    5050 6600
	1    0    0    -1  
$EndComp
$Comp
L INDUCTOR L24
U 1 1
P 5600 6300
F 0 "L24" V 5550 6300 40  0000 C CNN
F 1 "4.7uH" V 5700 6300 40  0000 C CNN
F 2 "HERMESLITE:Choke_SMD_1206_Standard" H 5600 6300 60  0001 C CNN
F 3 "" H 5600 6300 60  0000 C CNN
	1    5600 6300
	0    -1   -1   0   
$EndComp
$Comp
L INDUCTOR L29
U 1 1
P 6350 6600
F 0 "L29" V 6300 6600 40  0000 C CNN
F 1 "1.5uH" V 6450 6600 40  0000 C CNN
F 2 "HERMESLITE:Choke_SMD_1206_Standard" H 6350 6600 60  0001 C CNN
F 3 "" H 6350 6600 60  0000 C CNN
	1    6350 6600
	1    0    0    -1  
$EndComp
$Comp
L DIODE D10
U 1 1
P 4850 6300
F 0 "D10" H 4850 6400 40  0000 C CNN
F 1 "DIODE" H 4850 6200 40  0000 C CNN
F 2 "Diodes_SMD:Diode-SMA_Standard" H 4850 6300 60  0001 C CNN
F 3 "" H 4850 6300 60  0000 C CNN
	1    4850 6300
	1    0    0    -1  
$EndComp
$Comp
L DIODE D11
U 1 1
P 6750 6300
F 0 "D11" H 6750 6400 40  0000 C CNN
F 1 "DIODE" H 6750 6200 40  0000 C CNN
F 2 "Diodes_SMD:Diode-SMA_Standard" H 6750 6300 60  0001 C CNN
F 3 "" H 6750 6300 60  0000 C CNN
	1    6750 6300
	-1   0    0    1   
$EndComp
$Comp
L GND #PWR072
U 1 1
P 6550 6700
F 0 "#PWR072" H 6550 6700 30  0001 C CNN
F 1 "GND" H 6550 6630 30  0001 C CNN
F 2 "" H 6550 6700 50  0000 C CNN
F 3 "" H 6550 6700 50  0000 C CNN
	1    6550 6700
	1    0    0    -1  
$EndComp
$Comp
L GND #PWR073
U 1 1
P 5300 6700
F 0 "#PWR073" H 5300 6700 30  0001 C CNN
F 1 "GND" H 5300 6630 30  0001 C CNN
F 2 "" H 5300 6700 50  0000 C CNN
F 3 "" H 5300 6700 50  0000 C CNN
	1    5300 6700
	1    0    0    -1  
$EndComp
$Comp
L C C48
U 1 1
P 4850 7000
F 0 "C48" V 4900 7100 40  0000 L CNN
F 1 "0.01uF" V 4700 6900 40  0000 L CNN
F 2 "HERMESLITE:C_0805" H 4888 6850 30  0001 C CNN
F 3 "" H 4850 7000 60  0000 C CNN
	1    4850 7000
	0    1    1    0   
$EndComp
$Comp
L C C59
U 1 1
P 6600 7000
F 0 "C59" V 6550 7100 40  0000 L CNN
F 1 "0.01uF" V 6750 6900 40  0000 L CNN
F 2 "HERMESLITE:C_0805" H 6638 6850 30  0001 C CNN
F 3 "" H 6600 7000 60  0000 C CNN
	1    6600 7000
	0    -1   -1   0   
$EndComp
$Comp
L GND #PWR074
U 1 1
P 4650 7000
F 0 "#PWR074" H 4650 7000 30  0001 C CNN
F 1 "GND" H 4650 6930 30  0001 C CNN
F 2 "" H 4650 7000 50  0000 C CNN
F 3 "" H 4650 7000 50  0000 C CNN
	1    4650 7000
	0    1    1    0   
$EndComp
$Comp
L GND #PWR075
U 1 1
P 6800 7000
F 0 "#PWR075" H 6800 7000 30  0001 C CNN
F 1 "GND" H 6800 6930 30  0001 C CNN
F 2 "" H 6800 7000 50  0000 C CNN
F 3 "" H 6800 7000 50  0000 C CNN
	1    6800 7000
	0    -1   -1   0   
$EndComp
Text Notes 5750 6750 0    50   ~ 0
160M
Wire Wire Line
	5050 7000 5050 6900
Wire Wire Line
	5050 6300 5300 6300
Wire Wire Line
	6300 6300 6550 6300
Wire Wire Line
	5050 7000 6400 7000
Wire Wire Line
	8350 6300 6950 6300
Wire Wire Line
	4500 6300 4650 6300
Wire Wire Line
	4500 1900 4500 6300
Wire Wire Line
	4500 3300 4650 3300
Connection ~ 4500 5300
Wire Wire Line
	4500 4300 4650 4300
Connection ~ 4500 4300
Wire Wire Line
	8350 5300 8200 5300
Wire Wire Line
	8350 1900 8350 6300
Wire Wire Line
	8350 3300 8200 3300
Wire Wire Line
	8200 4300 8350 4300
Connection ~ 8350 4300
Connection ~ 8350 5300
Wire Wire Line
	8200 2300 8350 2300
Connection ~ 8350 3300
Wire Wire Line
	8200 1300 8200 1900
Wire Wire Line
	8200 1900 8350 1900
Connection ~ 8350 2300
Wire Wire Line
	4650 2300 4500 2300
Connection ~ 4500 3300
Wire Wire Line
	4650 1900 4500 1900
Wire Wire Line
	4650 1300 4650 1900
Connection ~ 4500 2300
Wire Wire Line
	6300 3150 6300 3000
Wire Wire Line
	2900 3150 6300 3150
Connection ~ 6300 3000
Wire Wire Line
	6300 4150 6300 4000
Wire Wire Line
	2800 4150 6300 4150
Connection ~ 6300 4000
Wire Wire Line
	6300 5150 6300 5000
Wire Wire Line
	2700 5150 6300 5150
Connection ~ 6300 5000
Wire Wire Line
	6300 6150 6300 6000
Connection ~ 6300 6000
Wire Wire Line
	3800 2150 3800 4150
Wire Wire Line
	3650 2150 3650 5150
Wire Wire Line
	3500 2150 3500 6150
Wire Wire Line
	5700 7150 5700 7000
Connection ~ 5700 7000
$Comp
L R R15
U 1 1
P 3350 1900
F 0 "R15" V 3430 1900 40  0000 C CNN
F 1 "1k" V 3357 1901 40  0000 C CNN
F 2 "HERMESLITE:R_0805" V 3280 1900 30  0001 C CNN
F 3 "" H 3350 1900 30  0000 C CNN
	1    3350 1900
	-1   0    0    1   
$EndComp
$Comp
L R R16
U 1 1
P 3500 1900
F 0 "R16" V 3580 1900 40  0000 C CNN
F 1 "1k" V 3507 1901 40  0000 C CNN
F 2 "HERMESLITE:R_0805" V 3430 1900 30  0001 C CNN
F 3 "" H 3500 1900 30  0000 C CNN
	1    3500 1900
	-1   0    0    1   
$EndComp
$Comp
L R R17
U 1 1
P 3650 1900
F 0 "R17" V 3730 1900 40  0000 C CNN
F 1 "1k" V 3657 1901 40  0000 C CNN
F 2 "HERMESLITE:R_0805" V 3580 1900 30  0001 C CNN
F 3 "" H 3650 1900 30  0000 C CNN
	1    3650 1900
	-1   0    0    1   
$EndComp
$Comp
L R R18
U 1 1
P 3800 1900
F 0 "R18" V 3880 1900 40  0000 C CNN
F 1 "1k" V 3807 1901 40  0000 C CNN
F 2 "HERMESLITE:R_0805" V 3730 1900 30  0001 C CNN
F 3 "" H 3800 1900 30  0000 C CNN
	1    3800 1900
	-1   0    0    1   
$EndComp
Wire Wire Line
	2500 7150 5700 7150
Connection ~ 3650 1650
Connection ~ 3500 1650
Wire Wire Line
	3650 1650 3650 600 
Connection ~ 3650 600 
Text GLabel 900  4400 0    50   Input ~ 0
5V
$Comp
L R R19
U 1 1
P 3950 1900
F 0 "R19" V 4030 1900 40  0000 C CNN
F 1 "1k" V 3957 1901 40  0000 C CNN
F 2 "HERMESLITE:R_0805" V 3880 1900 30  0001 C CNN
F 3 "" H 3950 1900 30  0000 C CNN
	1    3950 1900
	-1   0    0    1   
$EndComp
Connection ~ 3800 1650
$Comp
L INDUCTOR L23
U 1 1
P 5500 5300
F 0 "L23" V 5450 5300 40  0000 C CNN
F 1 "4.7uH" V 5600 5300 40  0000 C CNN
F 2 "HERMESLITE:Choke_SMD_1206_Standard" H 5500 5300 60  0001 C CNN
F 3 "" H 5500 5300 60  0000 C CNN
	1    5500 5300
	0    -1   -1   0   
$EndComp
$Comp
L C C78
U 1 1
P 6000 5550
F 0 "C78" V 5950 5600 40  0000 L CNN
F 1 "150pF" V 5950 5350 40  0000 L CNN
F 2 "HERMESLITE:C_0805" H 6038 5400 30  0001 C CNN
F 3 "" H 6000 5550 60  0000 C CNN
	1    6000 5550
	0    1    1    0   
$EndComp
Wire Wire Line
	4950 5300 5200 5300
Connection ~ 5000 5300
Wire Wire Line
	5000 5900 5000 6000
Wire Wire Line
	5800 5550 5800 5300
Wire Wire Line
	6200 5300 6200 5550
Connection ~ 6300 5300
Wire Wire Line
	7600 5900 7600 6000
Connection ~ 7600 6000
$Comp
L C C79
U 1 1
P 7350 5500
F 0 "C79" V 7300 5550 40  0000 L CNN
F 1 "150pF" V 7300 5300 40  0000 L CNN
F 2 "HERMESLITE:C_0805" H 7388 5350 30  0001 C CNN
F 3 "" H 7350 5500 60  0000 C CNN
	1    7350 5500
	0    1    1    0   
$EndComp
Wire Wire Line
	7150 5500 7150 5300
Wire Wire Line
	7550 5500 7550 5300
Wire Wire Line
	4550 5300 4500 5300
Connection ~ 7600 5300
Connection ~ 7450 5400
Wire Wire Line
	3950 2150 3950 3150
Connection ~ 3950 3150
Text GLabel 800  3800 0    50   Input ~ 0
A
Text GLabel 800  3700 0    50   Input ~ 0
B
Text GLabel 800  3600 0    50   Input ~ 0
C
Connection ~ 3800 4150
Connection ~ 3650 5150
Connection ~ 3350 7150
Text Notes 9050 2900 0    50   ~ 0
Filter Settings for PowerSDR Hermes Ctrl\n(set for RX and TX J16 Pins)\n        1  2  3  4 \nBypass 0  1  0  1 (or higher) \n160M   0  0  0  0\n80M    1  0  0  0\n60M    0  1  0  0\n40M    1  1  0  0\n30M    0  0  1  0\n20M    1  0  1  0\n17M    0  1  1  0\n15M    1  1  1  0\n12M    0  0  0  1\n10M    1  0  0  1
$Comp
L GND #PWR076
U 1 1
P 1150 3100
F 0 "#PWR076" H 1150 3100 30  0001 C CNN
F 1 "GND" H 1150 3030 30  0001 C CNN
F 2 "" H 1150 3100 50  0000 C CNN
F 3 "" H 1150 3100 50  0000 C CNN
	1    1150 3100
	1    0    0    -1  
$EndComp
Wire Wire Line
	2600 1650 4100 1650
$Comp
L 74LS145 U3
U 1 1
P 1600 3650
F 0 "U3" H 1600 3650 60  0000 C CNN
F 1 "74LS145" H 1550 3350 60  0000 C CNN
F 2 "Housings_SOIC:SOIC-16_3.9x9.9mm_Pitch1.27mm" H 1600 3650 60  0001 C CNN
F 3 "" H 1600 3650 60  0000 C CNN
	1    1600 3650
	1    0    0    1   
$EndComp
Wire Wire Line
	2600 6150 6300 6150
Wire Wire Line
	3350 2150 3350 7150
Connection ~ 3500 6150
Wire Wire Line
	800  3800 1000 3800
Wire Wire Line
	800  3700 1000 3700
Wire Wire Line
	800  3600 1000 3600
Wire Wire Line
	1400 3000 1400 3100
Wire Wire Line
	1400 4200 1400 4400
Wire Wire Line
	1400 4400 900  4400
$Comp
L DIODE D16
U 1 1
P 4900 1400
F 0 "D16" H 4900 1500 40  0000 C CNN
F 1 "DIODE" H 4900 1300 40  0000 C CNN
F 2 "Diodes_SMD:Diode-SMA_Standard" H 4900 1400 60  0001 C CNN
F 3 "" H 4900 1400 60  0000 C CNN
	1    4900 1400
	1    0    0    -1  
$EndComp
$Comp
L C C83
U 1 1
P 6400 1400
F 0 "C83" V 6350 1450 40  0000 L CNN
F 1 "1000pF" V 6350 1100 40  0000 L CNN
F 2 "HERMESLITE:C_0805" H 6438 1250 30  0001 C CNN
F 3 "" H 6400 1400 60  0000 C CNN
	1    6400 1400
	0    1    1    0   
$EndComp
$Comp
L DIODE D17
U 1 1
P 7900 1400
F 0 "D17" H 7900 1500 40  0000 C CNN
F 1 "DIODE" H 7900 1300 40  0000 C CNN
F 2 "Diodes_SMD:Diode-SMA_Standard" H 7900 1400 60  0001 C CNN
F 3 "" H 7900 1400 60  0000 C CNN
	1    7900 1400
	-1   0    0    1   
$EndComp
$Comp
L INDUCTOR L39
U 1 1
P 5300 1700
F 0 "L39" V 5250 1700 40  0000 C CNN
F 1 "4700nH" V 5400 1700 40  0000 C CNN
F 2 "HERMESLITE:Choke_SMD_1206_Standard" H 5300 1700 60  0001 C CNN
F 3 "" H 5300 1700 60  0000 C CNN
	1    5300 1700
	1    0    0    -1  
$EndComp
$Comp
L INDUCTOR L40
U 1 1
P 7500 1700
F 0 "L40" V 7450 1700 40  0000 C CNN
F 1 "4700nH" V 7600 1700 40  0000 C CNN
F 2 "HERMESLITE:Choke_SMD_1206_Standard" H 7500 1700 60  0001 C CNN
F 3 "" H 7500 1700 60  0000 C CNN
	1    7500 1700
	1    0    0    -1  
$EndComp
$Comp
L C C84
U 1 1
P 5100 2000
F 0 "C84" V 5150 2100 40  0000 L CNN
F 1 "0.01uF" V 4950 1900 40  0000 L CNN
F 2 "HERMESLITE:C_0805" H 5138 1850 30  0001 C CNN
F 3 "" H 5100 2000 60  0000 C CNN
	1    5100 2000
	0    1    1    0   
$EndComp
$Comp
L GND #PWR077
U 1 1
P 4900 2000
F 0 "#PWR077" H 4900 2000 30  0001 C CNN
F 1 "GND" H 4900 1930 30  0001 C CNN
F 2 "" H 4900 2000 50  0000 C CNN
F 3 "" H 4900 2000 50  0000 C CNN
	1    4900 2000
	0    1    1    0   
$EndComp
$Comp
L C C85
U 1 1
P 7700 2000
F 0 "C85" V 7650 2100 40  0000 L CNN
F 1 "0.01uF" V 7850 1900 40  0000 L CNN
F 2 "HERMESLITE:C_0805" H 7738 1850 30  0001 C CNN
F 3 "" H 7700 2000 60  0000 C CNN
	1    7700 2000
	0    -1   -1   0   
$EndComp
$Comp
L GND #PWR078
U 1 1
P 7900 2000
F 0 "#PWR078" H 7900 2000 30  0001 C CNN
F 1 "GND" H 7900 1930 30  0001 C CNN
F 2 "" H 7900 2000 50  0000 C CNN
F 3 "" H 7900 2000 50  0000 C CNN
	1    7900 2000
	0    -1   -1   0   
$EndComp
Wire Wire Line
	5100 1400 6200 1400
Connection ~ 5300 1400
Wire Wire Line
	6600 1400 7700 1400
Connection ~ 7500 1400
Wire Wire Line
	8100 1400 8200 1400
Connection ~ 8200 1400
Wire Wire Line
	4700 1400 4650 1400
Connection ~ 4650 1400
Wire Wire Line
	5300 2000 7500 2000
Wire Wire Line
	6500 2000 6500 2150
Wire Wire Line
	6500 2150 4100 2150
Connection ~ 6500 2000
$Comp
L R R14
U 1 1
P 4100 1900
F 0 "R14" V 4180 1900 40  0000 C CNN
F 1 "1k" V 4107 1901 40  0000 C CNN
F 2 "HERMESLITE:R_0805" V 4030 1900 30  0001 C CNN
F 3 "" H 4100 1900 30  0000 C CNN
	1    4100 1900
	-1   0    0    1   
$EndComp
Connection ~ 3950 1650
Wire Wire Line
	2200 4100 2500 4100
Wire Wire Line
	4100 2150 4100 2300
Text Notes 6300 1750 0    50   ~ 0
Bypass
Wire Wire Line
	2500 2900 2500 7150
Wire Wire Line
	2200 4000 2600 4000
Wire Wire Line
	2200 3900 2300 3900
Wire Wire Line
	2300 3900 2300 4000
Connection ~ 2300 4000
Wire Wire Line
	2700 2800 2700 5150
Wire Wire Line
	2200 3800 2700 3800
Wire Wire Line
	2300 3800 2300 3700
Wire Wire Line
	2300 3700 2200 3700
Connection ~ 2300 3800
Wire Wire Line
	2800 2750 2800 4150
Wire Wire Line
	2800 3600 2200 3600
Wire Wire Line
	2300 3200 2200 3200
Wire Wire Line
	2200 3300 2300 3300
Connection ~ 2300 3300
Wire Wire Line
	2900 3400 2200 3400
Connection ~ 2300 3400
Wire Wire Line
	1150 3000 1400 3000
Wire Wire Line
	1150 3000 1150 3100
Text GLabel 800  3500 0    50   Input ~ 0
D
Wire Wire Line
	800  3500 1000 3500
$Comp
L MOS_N Q4
U 1 1
P 3000 2100
F 0 "Q4" H 3010 2270 60  0000 R CNN
F 1 "FDV301" H 2850 2250 60  0000 R CNN
F 2 "HERMESLITE:SOT-23-GDS" H 3000 2100 60  0001 C CNN
F 3 "" H 3000 2100 60  0000 C CNN
	1    3000 2100
	1    0    0    -1  
$EndComp
$Comp
L DIODE D2
U 1 1
P 2000 2300
F 0 "D2" H 2000 2400 40  0000 C CNN
F 1 "DIODE" H 2150 2250 40  0000 C CNN
F 2 "Diodes_SMD:Diode-SMA_Standard" H 2000 2300 60  0001 C CNN
F 3 "" H 2000 2300 60  0000 C CNN
	1    2000 2300
	0    1    1    0   
$EndComp
$Comp
L DIODE D1
U 1 1
P 1800 2300
F 0 "D1" H 1800 2400 40  0000 C CNN
F 1 "DIODE" H 1950 2250 40  0000 C CNN
F 2 "Diodes_SMD:Diode-SMA_Standard" H 1800 2300 60  0001 C CNN
F 3 "" H 1800 2300 60  0000 C CNN
	1    1800 2300
	0    1    1    0   
$EndComp
$Comp
L DIODE D3
U 1 1
P 2200 2300
F 0 "D3" H 2200 2400 40  0000 C CNN
F 1 "DIODE" H 2350 2250 40  0000 C CNN
F 2 "Diodes_SMD:Diode-SMA_Standard" H 2200 2300 60  0001 C CNN
F 3 "" H 2200 2300 60  0000 C CNN
	1    2200 2300
	0    1    1    0   
$EndComp
$Comp
L DIODE D4
U 1 1
P 2400 2300
F 0 "D4" H 2400 2400 40  0000 C CNN
F 1 "DIODE" H 2550 2250 40  0000 C CNN
F 2 "Diodes_SMD:Diode-SMA_Standard" H 2400 2300 60  0001 C CNN
F 3 "" H 2400 2300 60  0000 C CNN
	1    2400 2300
	0    1    1    0   
$EndComp
$Comp
L DIODE D5
U 1 1
P 2600 2300
F 0 "D5" H 2600 2400 40  0000 C CNN
F 1 "DIODE" H 2750 2250 40  0000 C CNN
F 2 "Diodes_SMD:Diode-SMA_Standard" H 2600 2300 60  0001 C CNN
F 3 "" H 2600 2300 60  0000 C CNN
	1    2600 2300
	0    1    1    0   
$EndComp
Wire Wire Line
	2500 2900 1800 2900
Wire Wire Line
	1800 2900 1800 2500
Connection ~ 2500 4100
Wire Wire Line
	2600 2850 2000 2850
Wire Wire Line
	2000 2850 2000 2500
Connection ~ 2600 4000
Wire Wire Line
	2600 2850 2600 6150
Wire Wire Line
	2700 2800 2200 2800
Wire Wire Line
	2200 2800 2200 2500
Connection ~ 2700 3800
Wire Wire Line
	2800 2750 2400 2750
Wire Wire Line
	2400 2750 2400 2500
Connection ~ 2800 3600
Wire Wire Line
	2900 2700 2600 2700
Wire Wire Line
	2600 2700 2600 2500
Connection ~ 2900 3150
Wire Wire Line
	1800 2100 2800 2100
Connection ~ 2000 2100
Connection ~ 2200 2100
Connection ~ 2400 2100
Connection ~ 2600 2100
$Comp
L R R13
U 1 1
P 2350 1650
F 0 "R13" V 2430 1650 40  0000 C CNN
F 1 "1k" V 2357 1651 40  0000 C CNN
F 2 "HERMESLITE:R_0805" V 2280 1650 30  0001 C CNN
F 3 "" H 2350 1650 30  0000 C CNN
	1    2350 1650
	0    -1   -1   0   
$EndComp
Connection ~ 3350 1650
Wire Wire Line
	2100 1650 2000 1650
Wire Wire Line
	2000 1650 2000 2100
Wire Wire Line
	3100 2300 3100 2400
Wire Wire Line
	4100 2300 3200 2300
Wire Wire Line
	3200 2300 3200 1900
Wire Wire Line
	3200 1900 3100 1900
$Comp
L GND #PWR079
U 1 1
P 3100 2400
F 0 "#PWR079" H 3100 2400 30  0001 C CNN
F 1 "GND" H 3100 2330 30  0001 C CNN
F 2 "" H 3100 2400 50  0000 C CNN
F 3 "" H 3100 2400 50  0000 C CNN
	1    3100 2400
	1    0    0    -1  
$EndComp
Wire Wire Line
	2300 3200 2300 3400
Wire Wire Line
	2900 2700 2900 3400
Wire Wire Line
	2300 3600 2300 3500
Connection ~ 2300 3600
Wire Wire Line
	2300 3500 2200 3500
Wire Wire Line
	6350 6900 6350 7000
Connection ~ 6350 7000
$Comp
L C C86
U 1 1
P 6100 6500
F 0 "C86" V 6050 6550 40  0000 L CNN
F 1 "150pF" V 6050 6300 40  0000 L CNN
F 2 "HERMESLITE:C_0805" H 6138 6350 30  0001 C CNN
F 3 "" H 6100 6500 60  0000 C CNN
	1    6100 6500
	0    1    1    0   
$EndComp
Wire Wire Line
	5900 6300 5900 6500
Wire Wire Line
	6300 6300 6300 6500
Connection ~ 6350 6300
$Comp
L C C92
U 1 1
P 1150 4600
F 0 "C92" H 1050 4500 40  0000 L CNN
F 1 "0.1uF" H 1200 4700 40  0000 L CNN
F 2 "HERMESLITE:C_0805" H 1188 4450 30  0001 C CNN
F 3 "" H 1150 4600 60  0000 C CNN
	1    1150 4600
	-1   0    0    1   
$EndComp
$Comp
L GND #PWR080
U 1 1
P 1150 4800
F 0 "#PWR080" H 1150 4800 30  0001 C CNN
F 1 "GND" H 1150 4730 30  0001 C CNN
F 2 "" H 1150 4800 50  0000 C CNN
F 3 "" H 1150 4800 50  0000 C CNN
	1    1150 4800
	1    0    0    -1  
$EndComp
Connection ~ 1150 4400
Connection ~ -550 7700
$EndSCHEMATC
